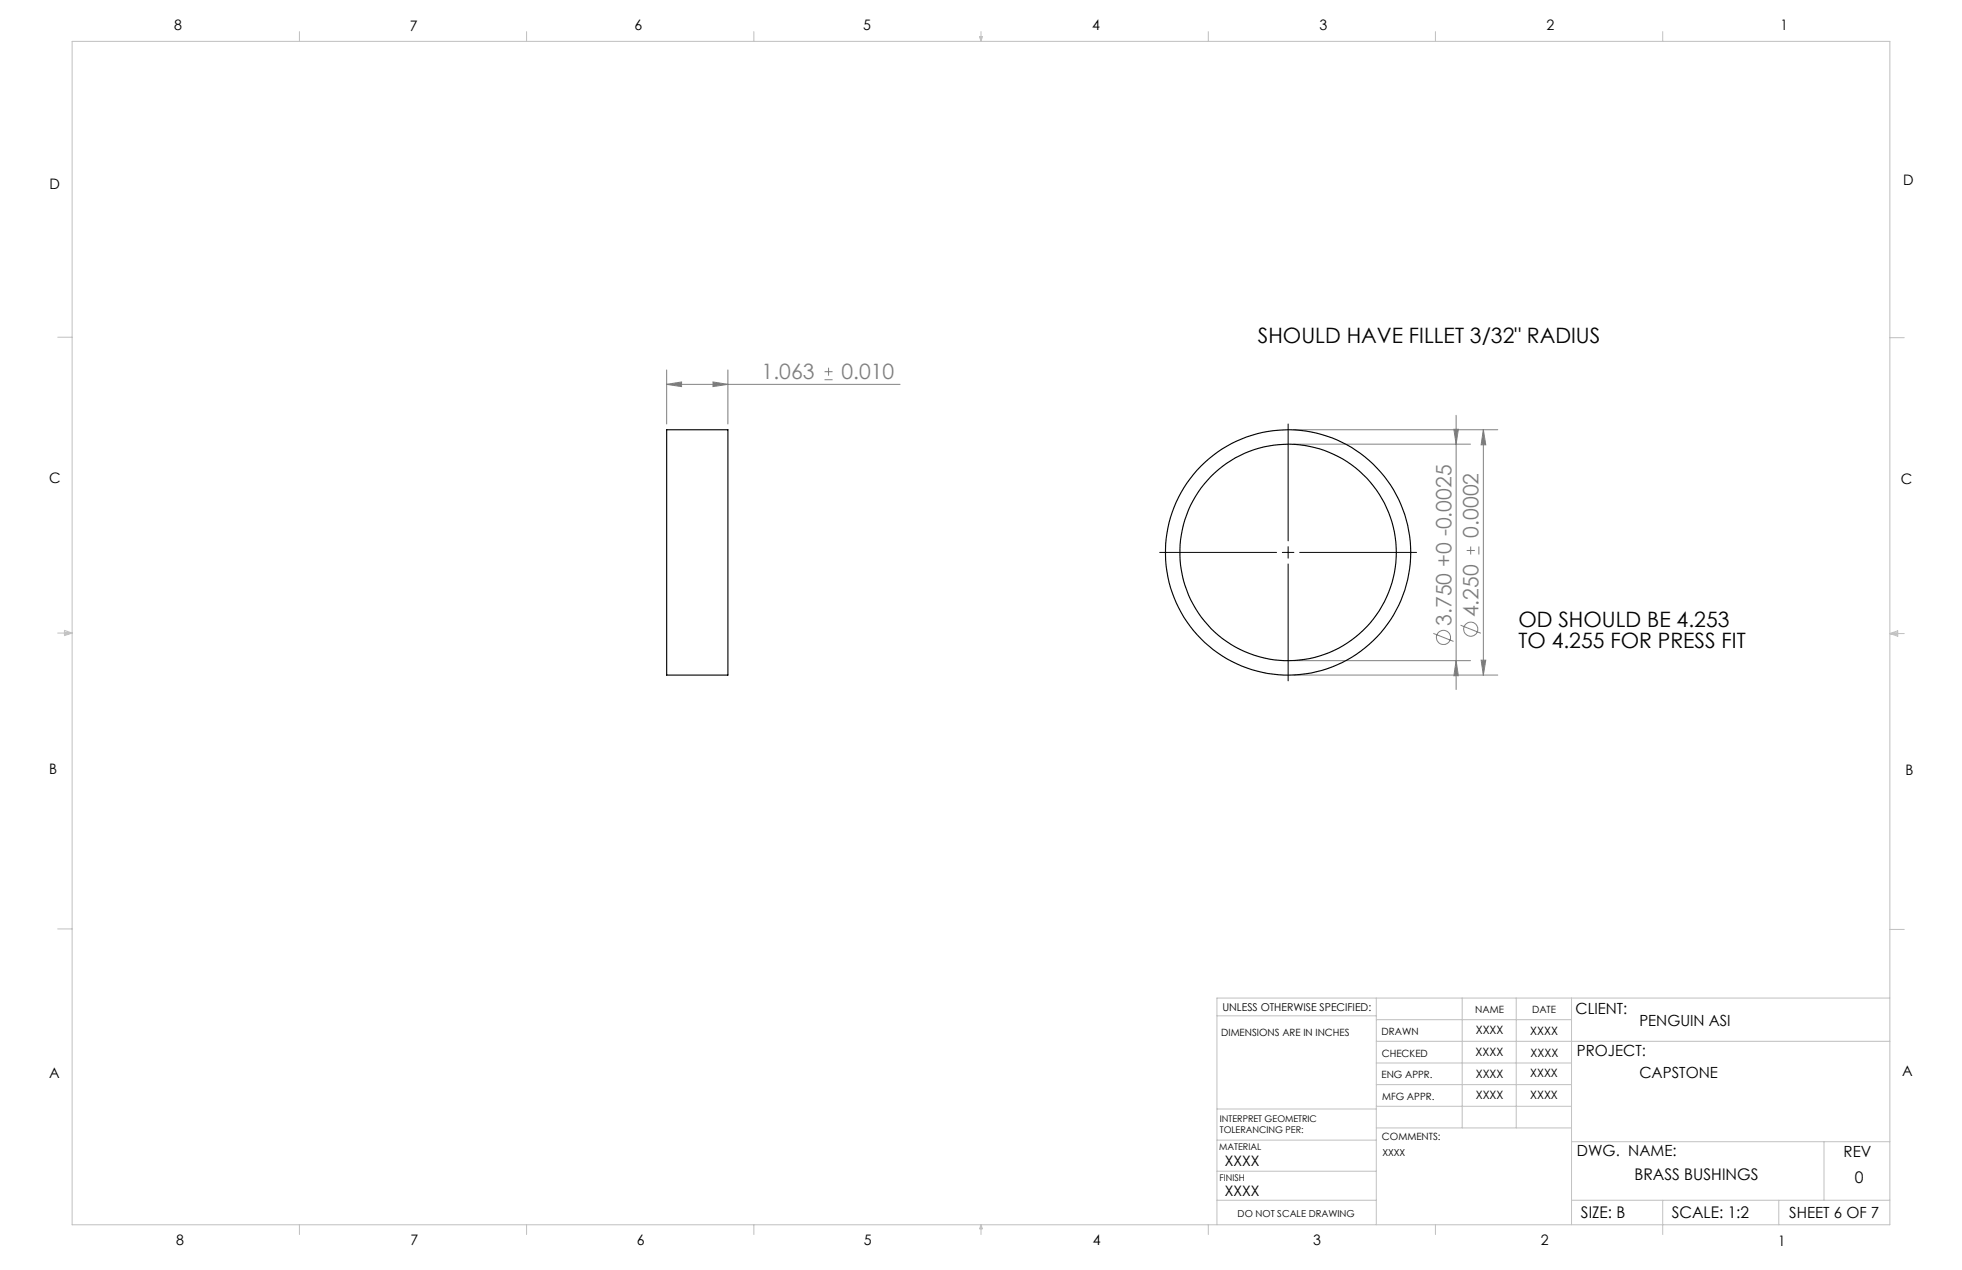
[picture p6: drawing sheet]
<svg xmlns="http://www.w3.org/2000/svg" width="432mm" height="279mm" viewBox="0 0 432 279" stroke-linecap="round" stroke-linejoin="round" font-family="sans-serif">
<g fill="none" stroke="#808080" stroke-width=".22">
<path d="M146.7 84.6l3.3-.6v1.1zM146.7 81.4v11.9M146.7 84.6h51.4M156.9 84l3.3 .6-3.3 .5zM160.2 81.4v11.9M181.5 83.5h1.7M181.5 81.8h1.7M182.4 80.9v1.8M284.8 97.7h38.8M284.8 94.5h44.8M320 94.4h1l-.5 3.3zM320.5 91.4v60.3"/>
<path d="M326.5 94.5v54M326.5 94.5l.5 3.4h-1zM315.5 139.3l4.4 1.8M321.5 137.5l4.4 1.8M322.8 121.1h1.8M323.7 120.2v1.8M325.5 120.2v1.8M284.8 145.3h38.8M284.8 148.5h44.8M320.5 145.3l.5 3.4h-1zM326 145.2h1l-.5 3.3z"/>
<circle cx="323.7" cy="138.4" r="1.56"/>
<circle cx="317.7" cy="140.2" r="1.56"/>
</g>
<path d="M283.5 93.3v25.7M255.2 121.5h25.8M282.2 121.5h2.6M283.5 120.3v2.5M283.5 124.1v25.7M286 121.5h25.7" fill="none" stroke="#000" stroke-width=".22"/>
<g fill="none" stroke="#c0c0c0" stroke-width=".22">
<path d="M15.9 9.1h400v260.4h-400zM65.9 6.9v2.2M115.9 6.9v2.2M165.9 6.9v2.2M215.6 8h.6l-.3 1.1zM215.7 8l.2 1.1M215.9 6.9v2.2M216 8l-.1 1.1M265.9 6.9v2.2M315.9 6.9v2.2M365.9 6.9v2.2M12.7 74.2h3.2"/>
<path d="M415.9 74.3h3.2M12.7 139.3h3.2M14.2 139.1l1.7 .2M14.2 138.7l1.7 .6-1.7 .5zM15.9 139.3l-1.7 .3M415.9 139.4h3.2M415.9 139.4l1.8-.6v1.2zM415.9 139.4l1.8 .3M417.7 139.2l-1.8 .2M12.7 204.4h3.2M302.9 219.6v49.9M321.8 219.6v28.5"/>
<path d="M333.7 219.6v28.5M345.9 219.6v49.9M415.9 204.5h3.2M415.9 219.6h-148.1v49.9M267.8 223.5h35.1M302.9 229.1h113M302.9 233.9h43M302.9 224.3h43M302.9 238.6h43M267.8 257.7h35.1M267.8 250.8h35.1M267.8 244h35.1"/>
<path d="M302.9 248.1h43M302.9 243.4h43M345.9 251.2h70M401.4 251.2v12.9M65.9 269.5v2.1M115.9 269.5v2.1M165.9 269.5v2.1M215.9 269.5v2.1M215.9 269.5l.3 .8h-.6zM265.9 269.5v2.1M267.8 264.1h35.1M315.9 269.5v2.1"/>
<path d="M345.9 264.1h70M365.9 264.1v7.5M391.5 264.1v5.4"/>
</g>
<g fill="#808080">
<path d="M156.9 84l3.3 .6-3.3 .5zM146.7 84.6l3.3-.6v1.1z"/>
<path d="M320 94.4h1l-.5 3.3zM320.5 145.3l.5 3.4h-1zM326.5 94.5l.5 3.4h-1zM326 145.2h1l-.5 3.3z"/>
</g>
<g fill="none" stroke="#000" stroke-width=".25">
<path d="M146.7 94.5h13.5v54h-13.5z"/>
<circle cx="283.5" cy="121.5" r="23.8"/>
<circle cx="283.5" cy="121.5" r="27"/>
</g>
<g font-size="4.7">
<text x="276.8" y="75.5">SHOULD HAVE FILLET 3/32&quot; RADIUS</text>
<text x="334.2" y="138">OD SHOULD BE 4.253</text>
<text x="334.2" y="142.6">TO 4.255 FOR PRESS FIT</text>
</g>
<g font-size="4.7" fill="#808080">
<text x="167.6" y="83.5">1.063</text>
<text x="185.2" y="83.5">0.010</text>
<text x="325.4" y="118.3" transform="rotate(-90 325.4 118.3)">0.0002</text>
<text x="319.4" y="137.7" transform="rotate(-90 319.4 137.7)">3.750 +0 -0.0025</text>
<text x="325.4" y="135.8" transform="rotate(-90 325.4 135.8)">4.250</text>
</g>
<g font-size="3.5">
<text x="359.7" y="259.6">BRASS BUSHINGS</text>
<text x="408.2" y="260.2">0</text>
<text x="347.9" y="268">SIZE: B</text>
<text x="367.9" y="268">SCALE: 1:2</text>
</g>
<g font-size="3.4">
<text x="346.8" y="223.1">CLIENT:</text>
<text x="360.8" y="225.8">PENGUIN ASI</text>
<text x="347.1" y="232.3">PROJECT:</text>
<text x="360.8" y="237.1">CAPSTONE</text>
<text x="347.1" y="254.2">DWG. NAME:</text>
<text x="405.7" y="254.5">REV</text>
<text x="393.8" y="267.9">SHEET 6 OF 7</text>
</g>
<g font-size="3.2">
<text x="38.3" y="6.7">8</text>
<text x="90.2" y="6.7">7</text>
<text x="139.7" y="6.5">6</text>
<text x="190" y="6.5">5</text>
<text x="240.4" y="6.5">4</text>
<text x="290.4" y="6.7">3</text>
<text x="340.4" y="6.5">2</text>
<text x="391.9" y="6.7">1</text>
<text x="10.9" y="41.6">D</text>
<text x="418.9" y="40.7">D</text>
<text x="10.9" y="106.3">C</text>
<text x="418.4" y="106.4">C</text>
<text x="10.8" y="170.2">B</text>
<text x="419.4" y="170.6">B</text>
<text x="10.8" y="237.2">A</text>
<text x="418.6" y="236.8">A</text>
<text x="269.6" y="256.5">XXXX</text>
<text x="269.6" y="263.2">XXXX</text>
<text x="38.8" y="273.8">8</text>
<text x="90.4" y="273.8">7</text>
<text x="140.2" y="273.8">6</text>
<text x="190.1" y="273.9">5</text>
<text x="240.5" y="273.8">4</text>
<text x="289" y="273.9">3</text>
<text x="339.1" y="273.8">2</text>
<text x="391.4" y="274.1">1</text>
</g>
<g font-size="2.5">
<text x="324.8" y="227.6">XXXX</text>
<text x="336.8" y="227.7">XXXX</text>
<text x="324.8" y="232.3">XXXX</text>
<text x="336.8" y="232.5">XXXX</text>
<text x="324.8" y="237.1">XXXX</text>
<text x="336.8" y="237">XXXX</text>
<text x="324.8" y="241.9">XXXX</text>
<text x="336.8" y="241.8">XXXX</text>
</g>
<text font-size="2.4" x="269" y="222.4">UNLESS OTHERWISE SPECIFIED:</text>
<g font-size="2.2">
<text x="268.8" y="228">DIMENSIONS ARE IN INCHES</text>
<text x="304.1" y="227.7">DRAWN</text>
<text x="324.7" y="222.9">NAME</text>
<text x="337.2" y="222.9">DATE</text>
<text x="304.1" y="232.6">CHECKED</text>
<text x="304" y="237.2">ENG APPR.</text>
<text x="304.2" y="241.9">MFG APPR.</text>
<text x="304.1" y="250.9">COMMENTS:</text>
</g>
<g font-size="2.1">
<text x="304.2" y="254.3">XXXX</text>
<text x="272.4" y="267.8">DO NOT SCALE DRAWING</text>
</g>
<g font-size="2">
<text x="268.5" y="246.8">INTERPRET GEOMETRIC</text>
<text x="268.5" y="249.4">TOLERANCING PER:</text>
<text x="268.3" y="252.9">MATERIAL</text>
<text x="268.4" y="259.7">FINISH</text>
</g>
</svg>
